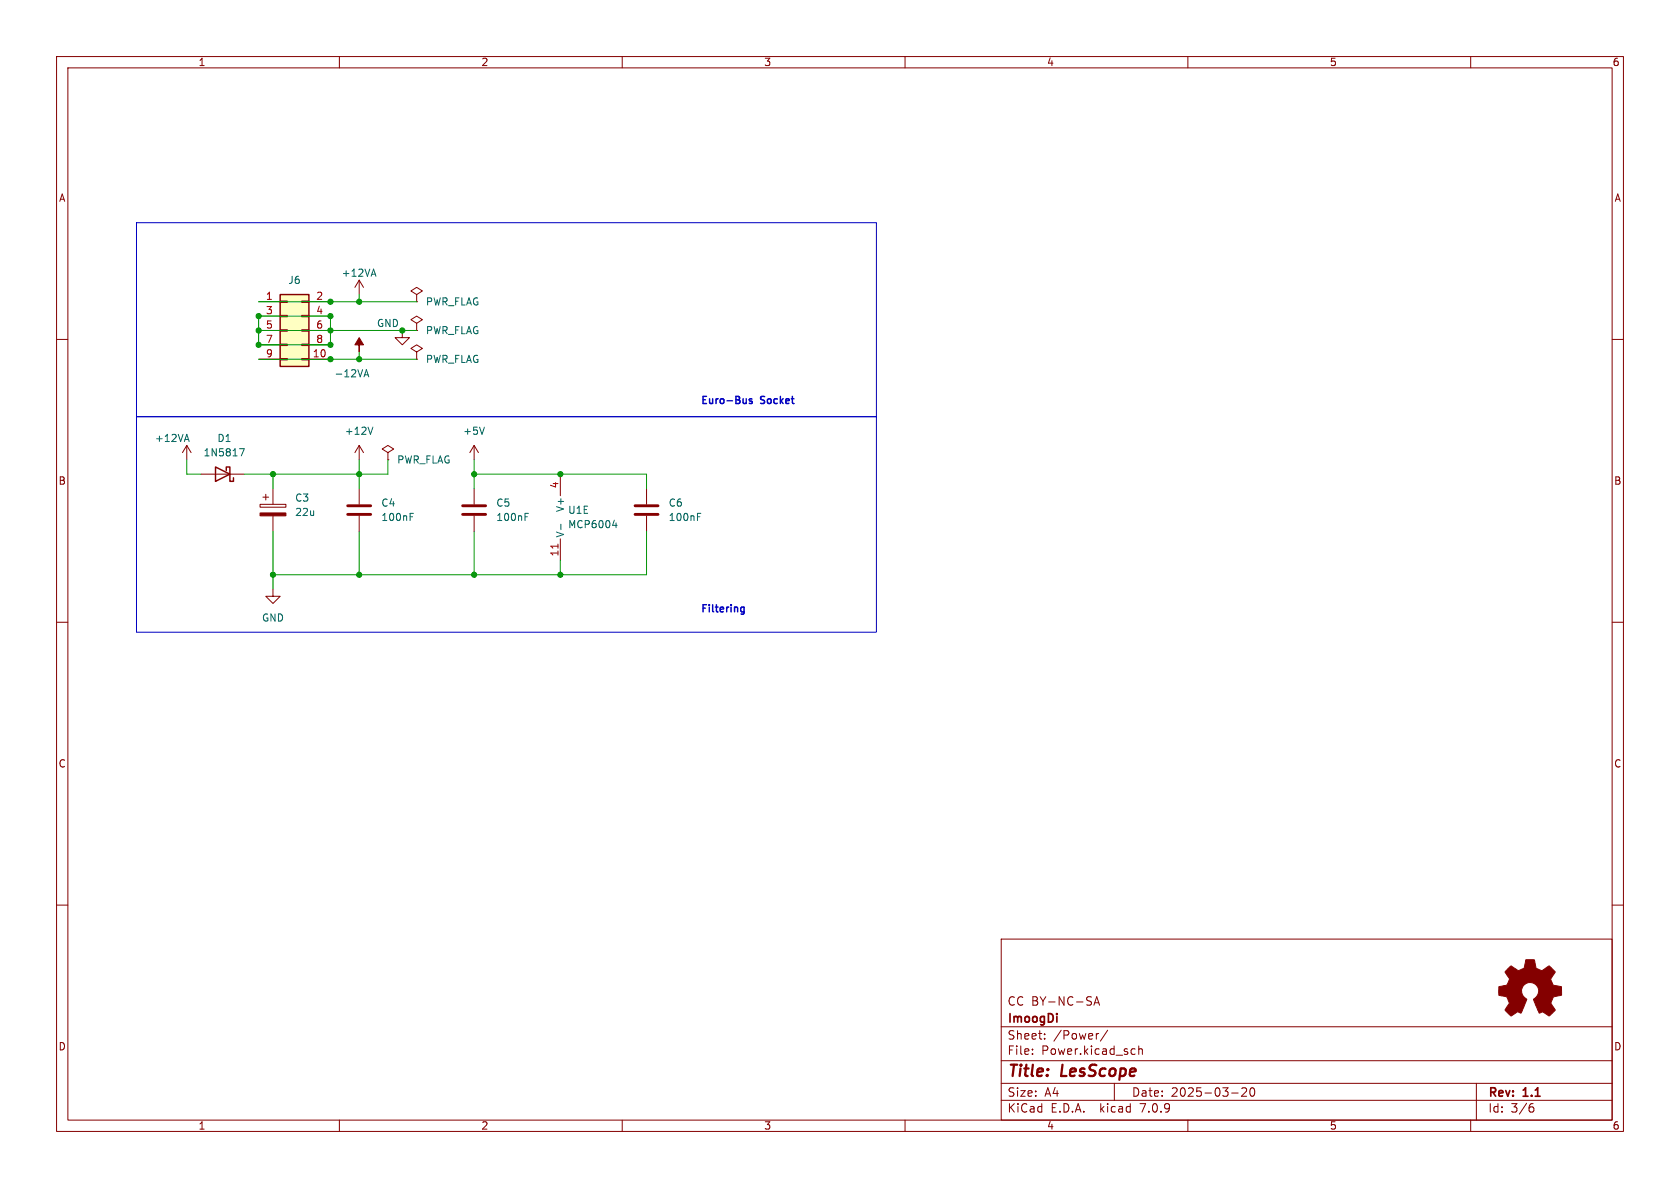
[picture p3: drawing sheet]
<svg xmlns="http://www.w3.org/2000/svg" width="297mm" height="210mm" viewBox="0 0 297 210" stroke-linecap="round" stroke-linejoin="round" font-family="sans-serif">
<g fill="none" stroke="#840000" stroke-width=".18">
<path d="M10 10h277v190h-277zM12 12h273v186h-273zM60 10v2M110 10v2M160 10v2M210 10v2M260 10v2M10 60h2M45.7 53.3h3.8M45.7 55.9h3.8M45.7 58.4h3.8M49.5 58.3h1.3v.2h-1.3z"/>
<path d="M49.5 55.8h1.3v.2h-1.3zM49.5 53.2h1.3v.3h-1.3zM53.3 58.3h1.3v.2h-1.3zM53.3 55.8h1.3v.2h-1.3zM53.3 53.2h1.3v.3h-1.3zM54.6 53.3h3.8M54.6 55.9h3.8M54.6 58.4h3.8M63.5 49.5v2.6M63.5 49.5l-.8 1.3M63.5 49.5l.8 1.3M71.1 58.4v1.3h1.3l-1.3 1.3-1.3-1.3h1.3"/>
<path d="M73.7 57.2l1-.7-1-.6-1.1 .6 1.1 .7v1.2M73.7 58.4h.1M73.7 52.1l1-.7-1-.6-1.1 .6 1.1 .7v1.2M73.7 53.3h.1M285 60h2M33 78.7l-.7 1.3M33 78.7v2.6M33 78.7l.8 1.3M45.7 63.5h3.8M45.7 61h3.8M49.5 63.4h1.3v.2h-1.3zM49.5 60.8h1.3v.3h-1.3z"/>
<path d="M53.3 63.4h1.3v.2h-1.3zM53.3 60.8h1.3v.3h-1.3zM54.6 63.5h3.8M54.6 61h3.8M63.5 78.7v2.6M63.5 78.7l-.8 1.3M63.5 78.7l.8 1.3M73.7 62.2l1-.6-1-.6-1.1 .6 1.1 .6v1.3M73.7 63.5h.1M83.8 78.7v2.6M83.8 78.7l-.7 1.3M83.8 78.7l.8 1.3"/>
<path d="M35.6 83.8h7.6M46 89.2h4.5v.5h-4.5zM46.5 87.9h1M47 87.4v1M48.3 86.4v2.8M48.3 91.2v2.8M63.5 86.4v2.8M63.5 91.2v2.8M68.6 80l1-.6-1-.7-1 .7 1 .6v1.3M68.6 81.3h.1M83.8 86.4v2.8M83.8 91.2v2.8"/>
<path d="M99.1 83.8v3.8M99.1 95.3v3.8M114.3 86.4v2.8M114.3 91.2v2.8M10 110h2M48.3 104.1v1.3h1.2l-1.2 1.3-1.3-1.3h1.3M285 110h2M10 160h2M285 160h2M177 166h108v32h-108zM193.4 177.7l.5-1.5 .5 1.5M193.5 177.3h.7"/>
<path d="M60 198v2M110 198v2M160 198v2M177 194.5h108M177 191.5h108M177 187.5h108M177 181.5h108M182.5 186.3v.1M182.5 185.5v.1M184.7 183.6v.1M184.7 182.8v.1M194.2 182.7l-.2 .1"/>
<path d="M195.8 182.1l-1.3 2M197 191.5v3M200.2 185.4l.5 .1M200.7 186.3l-.5 .1M201.3 185.5l.2-.1 .4 .1 .1 .9M201.3 184.9v1.5M210 198v2M217.7 193.2h1.2M219.5 192.4l.6-.1 .2 .1 .1 .3-.9 1.1h.9M221.2 192.4l.1-.1a.81 .81 0 0 1 .6 .6 .81 .81 0 0 1-.3 .8l-.1 .1a.81 .81 0 0 1-.6-.6 .81 .81 0 0 1 .3-.8zM260 198v2M261 191.5v6.5"/>
<path d="M270.6 195.7h.3l.3 .3-.1 .5-.5 .1M271 195.1l-.4 .1"/>
</g>
<g fill="#840000" stroke="#840000" stroke-width=".18">
<path d="M266.6 171.2l.6-.5 .8 .6a.62 .62 0 0 0 1 0l.2-.1a1.62 1.62 0 0 0 .5-1.3l.1-.3 1.4 .1 .2 .7a.74 .74 0 0 0 .7 1l.5 .2 1.3-.9 1 1.1-.4 .7a.75 .75 0 0 0-.1 1.2l.2 .4 1.4 .3 .1 1.5-1.4 .3-.1 .1a1.23 1.23 0 0 0-.3 1.2l.7 1-.1 .2-1 .9-.9-.5a.54 .54 0 0 0-.8 0l-1.1-2.4a2.33 2.33 0 0 0 .9-1.9 1.54 1.54 0 0 0-2.5-.7 1.54 1.54 0 0 0 .4 2.6l-1 2.4a.69 .69 0 0 0-1.2 .1l-.6 .4-1-1.1 .8-1.2-.3-.5a.71 .71 0 0 0-.9-.7l-.7-.2v-1.5l.4-.1a1.11 1.11 0 0 0 1.2-.7 .72 .72 0 0 0-.2-1.2l-.3-.6z"/>
<path d="M46 90.7h4.5v.5h-4.5z"/>
<path d="M63.5 59.7l.8 1.3h-.8v1.2v-1.2h-.8z"/>
</g>
<path d="M61.5 90.9h4M61.5 89.4h4M81.8 90.9h4.1M81.8 89.4h4.1M112.3 90.9h4M112.3 89.4h4" fill="none" stroke="#840000" stroke-width=".51"/>
<g fill="none" stroke="#006464" stroke-width=".18">
<path d="M65.7 48.5h.6M66 47.6l.5 1.2M32.7 77.7h.6M33 76.8l.4 1.2M42.3 79.3h.9l-.5 1.3M64.3 66.6l.5-1.3 .4 1.3M64.5 66.3h.6M65.9 75.5l-.4 1.3M85.6 75.5l-.4 1.3M72.5 91.4h.4M72.5 90.7h.6M92.8 91.4h.4"/>
<path d="M92.8 90.7h.6M99.2 92.7v.9M108.3 92.9h.8M108.9 92.4v.9M123.3 91.4h.4M123.3 90.7h.6"/>
</g>
<path d="M49.5 52.1h5.1v12.7h-5.1zM38.1 82.6l2.5 1.2-2.5 1.3zM40 83.2v-.6h.6v2.5h.7v-.6" fill="none" stroke="#840000" stroke-width=".25"/>
<path d="M49.5 52.1h5.1v12.7h-5.1z" fill="#ffffc2" stroke="#ffffc2" stroke-width=".18"/>
<path d="M98.6 96.2v.7" fill="none" stroke="#a90000" stroke-width=".18"/>
<path d="M132.9 70.6l-.3-.1-.1 .2v.2l.4 .1v.3h-.4M131.2 107.3l.4 .1M131.6 107.3v1l-.3 .3M131.6 108.1l-.4 .1" fill="none" stroke="#0000c2" stroke-width=".25"/>
<path d="M24.1 39.4h130.8v34.3h-130.8zM24.1 73.7h130.8v38.1h-130.8z" fill="none" stroke="#0000c2" stroke-width=".18"/>
<g fill="none" stroke="#009600" stroke-width=".18">
<path d="M45.7 53.3h28M45.7 58.4h28M45.7 55.9h12.7v5.1h-12.7zM63.5 52.1v1.2M45.7 63.5h28M63.5 62.2v1.3M33 81.3v2.5h2.6M48.3 83.8v2.6M48.3 94v10.1M63.5 81.3v5.1M63.5 94v7.6M68.6 81.3v2.5h-25.4"/>
<path d="M83.8 83.8h30.5v2.6M83.8 81.3v5.1M83.8 94v7.6M99.1 99.1v2.5M114.3 94v7.6h-66"/>
</g>
<g fill="#009600" stroke="#009600" stroke-width=".18">
<circle cx="45.7" cy="58.4" r=".46"/>
<circle cx="45.7" cy="55.9" r=".46"/>
<circle cx="45.7" cy="61" r=".46"/>
<circle cx="58.4" cy="53.3" r=".46"/>
<circle cx="58.4" cy="55.9" r=".46"/>
<circle cx="63.5" cy="53.3" r=".46"/>
<circle cx="58.4" cy="61" r=".46"/>
<circle cx="48.3" cy="83.8" r=".46"/>
<circle cx="63.5" cy="63.5" r=".46"/>
<circle cx="63.5" cy="83.8" r=".46"/>
<circle cx="63.5" cy="101.6" r=".46"/>
<circle cx="48.3" cy="101.6" r=".46"/>
<circle cx="83.8" cy="83.8" r=".46"/>
<circle cx="99.1" cy="83.8" r=".46"/>
<circle cx="99.1" cy="101.6" r=".46"/>
<circle cx="83.8" cy="101.6" r=".46"/>
<circle cx="58.4" cy="63.5" r=".46"/>
<circle cx="58.4" cy="58.4" r=".46"/>
<circle cx="71.1" cy="58.4" r=".46"/>
</g>
<g font-size="2.8" fill="#840000">
<text x="178" y="190.9">Title:</text>
<text x="187.7" y="190.9">LesScope</text>
</g>
<g font-size="2.1" fill="#840000">
<text x="178" y="178">CC BY-NC-SA</text>
<text x="178" y="184">Sheet:</text>
<text x="178" y="181.2">ImoogDi</text>
<text x="186.2" y="184">/Power/</text>
<text x="178" y="186.7">File:</text>
<text x="184.1" y="186.7">Power.kicad_sch</text>
<text x="178" y="196.9">KiCad</text>
<text x="178" y="194.1">Size:</text>
<text x="184.7" y="194.1">A4</text>
<text x="185.7" y="196.9">E.D.A.</text>
<text x="194.6" y="196.9">kicad</text>
<text x="200" y="194.1">Date:</text>
<text x="201.8" y="196.9">7.0.9</text>
<text x="207" y="194.1">2025-03-20</text>
<text x="263" y="194.3">Rev:</text>
<text x="263" y="196.9">Id:</text>
<text x="267.1" y="196.9">3/6</text>
<text x="269.4" y="194.3">1.1</text>
</g>
<g font-size="1.8" fill="#840000">
<text x="35" y="11.9">1</text>
<text x="85" y="11.9">2</text>
<text x="135" y="11.9">3</text>
<text x="185" y="11.9">4</text>
<text x="235" y="11.9">5</text>
<text x="285" y="11.9">6</text>
<text x="10.3" y="35.9">A</text>
<text x="285.3" y="35.9">A</text>
<text x="10.3" y="85.9">B</text>
<text x="285.3" y="85.9">B</text>
<text x="10.3" y="135.9">C</text>
<text x="285.3" y="135.9">C</text>
<text x="10.3" y="185.9">D</text>
<text x="285.3" y="185.9">D</text>
<text x="35" y="199.9">1</text>
<text x="85" y="199.9">2</text>
<text x="135" y="199.9">3</text>
<text x="185" y="199.9">4</text>
<text x="235" y="199.9">5</text>
<text x="285" y="199.9">6</text>
</g>
<g font-size="1.8" fill="#a90000">
<text x="46.9" y="53.1">1</text>
<text x="55.8" y="53.1">2</text>
<text x="46.9" y="55.6">3</text>
<text x="46.9" y="58.2">5</text>
<text x="55.8" y="55.6">4</text>
<text x="55.8" y="58.2">6</text>
<text x="46.9" y="60.7">7</text>
<text x="46.9" y="63.2">9</text>
<text x="55.2" y="63.2">10</text>
<text x="55.8" y="60.7">8</text>
<text x="98.8" y="86.4" transform="rotate(-90 98.8 86.4)">4</text>
<text x="98.8" y="98.5" transform="rotate(-90 98.8 98.5)">11</text>
</g>
<g font-size="1.8" fill="#006464">
<text x="50.9" y="50.4">J6</text>
<text x="60.3" y="49.1">+12VA</text>
<text x="66.5" y="58">GND</text>
<text x="75.2" y="59.3">PWR_FLAG</text>
<text x="75.2" y="54.2">PWR_FLAG</text>
<text x="75.2" y="64.4">PWR_FLAG</text>
<text x="59" y="66.9">-12VA</text>
<text x="60.9" y="77.1">+12V</text>
<text x="81.8" y="77.1">+5V</text>
<text x="27.3" y="78.3">+12VA</text>
<text x="35.9" y="80.9">1N5817</text>
<text x="38.3" y="78.3">D1</text>
<text x="70.1" y="82.1">PWR_FLAG</text>
<text x="52.1" y="88.9">C3</text>
<text x="67.3" y="89.8">C4</text>
<text x="87.6" y="89.8">C5</text>
<text x="118.1" y="89.8">C6</text>
<text x="52.1" y="91.4">22u</text>
<text x="67.3" y="92.3">100nF</text>
<text x="87.6" y="92.3">100nF</text>
<text x="99.9" y="95.1" transform="rotate(-90 99.9 95.1)">V-</text>
<text x="99.9" y="90.6" transform="rotate(-90 99.9 90.6)">V+</text>
<text x="100.3" y="91">U1E</text>
<text x="100.3" y="93.6">MCP6004</text>
<text x="118.1" y="92.3">100nF</text>
<text x="46.2" y="110.1">GND</text>
</g>
<g font-size="1.8" fill="#0000c2">
<text x="123.8" y="71.5">Euro-Bus</text>
<text x="134.6" y="71.5">Socket</text>
<text x="123.8" y="108.3">Filtering</text>
</g>
</svg>
